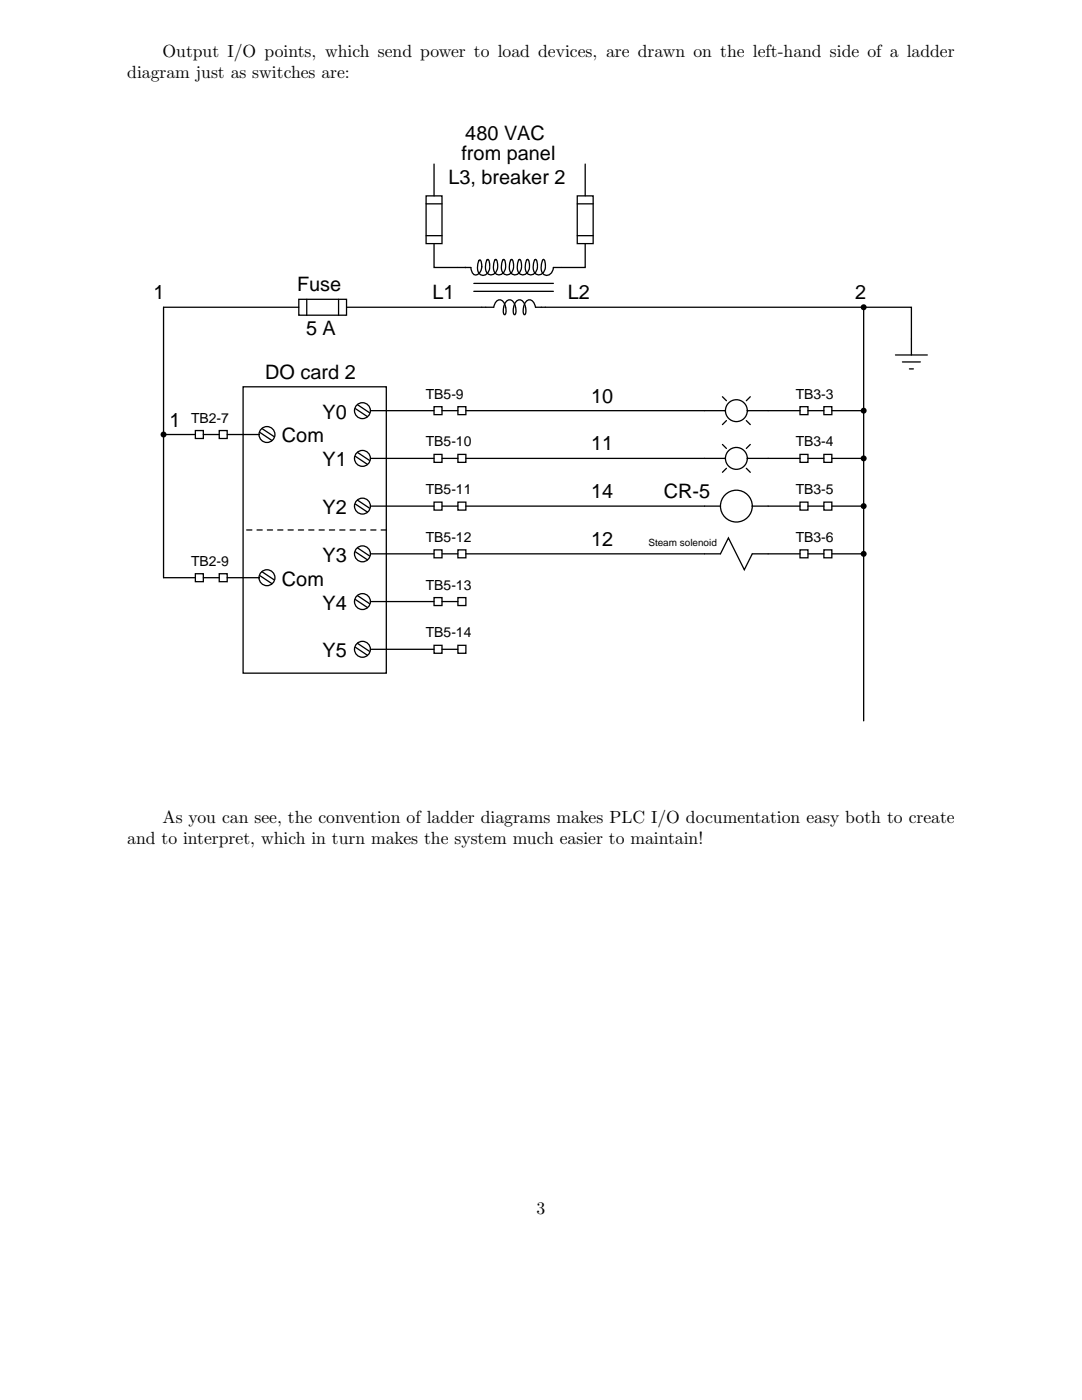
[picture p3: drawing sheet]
<svg xmlns="http://www.w3.org/2000/svg" width="216mm" height="279mm" viewBox="0 0 216 279" stroke-linecap="round" stroke-linejoin="round" font-family="sans-serif">
<g fill="none" stroke="#000" stroke-width=".26">
<path d="M85 39.1h3.2v9.5h-3.2zM86.6 32.7v6.4M115.2 39.1h3.2v9.5h-3.2zM116.8 32.7v6.4M59.6 59.7h9.5v3.2h-9.5zM61.2 59.7v3.2M67.6 59.7v3.2M85 47h3.2M85 40.7h3.2M86.6 48.6v4.8h7.4l.1 .8 .3 .5a.9 .9 0 0 0 1.4-.5l.3-1M94.5 56.6h15.9M94.5 58.1h15.9"/>
<path d="M95.5 52a2.19 2.19 0 0 0 .6 2.9 1.39 1.39 0 0 0 1.6-1.5M95.5 52.1l.3-.2 .2 .2 .1 1.2M97.1 51.9a2.19 2.19 0 0 0 .6 2.9 1.39 1.39 0 0 0 1.6-1.5M97.1 52l.3-.2 .2 .2 .1 1.2M98.7 51.9a2.19 2.19 0 0 0 .6 2.9 1.39 1.39 0 0 0 1.6-1.5M98.7 52l.3-.2 .2 .2 .1 1.2M100.3 51.9a2.19 2.19 0 0 0 .6 2.9 1.39 1.39 0 0 0 1.6-1.5M100.3 52l.3-.2 .1 .2 .2 1.2M101.9 51.9a2.19 2.19 0 0 0 .6 2.9 1.39 1.39 0 0 0 1.6-1.5M101.9 52l.3-.2 .1 .2 .2 1.2M103.5 51.9a2.19 2.19 0 0 0 .5 2.9 1.39 1.39 0 0 0 1.7-1.5M103.5 52l.3-.2 .1 .2 .2 1.2"/>
<path d="M105.1 51.9a2.19 2.19 0 0 0 .5 2.9 1.39 1.39 0 0 0 1.6-1.5M105.1 52l.3-.2 .1 .2 .2 1.2M106.7 51.9a2.19 2.19 0 0 0 .5 2.9 1.39 1.39 0 0 0 1.6-1.5M106.7 52l.2-.2 .2 .2 .1 1.2M115.2 47h3.2M115.2 40.7h3.2M116.8 48.6v4.8h-6.4a1.31 1.31 0 0 1-.5 1.3 1.31 1.31 0 0 1-1.5 0 2.49 2.49 0 0 1 0-2.9l.3 .2 .1 1.2M48.5 77.2h28.6v57.1h-28.6zM59.6 61.3h-27v54h6.4M69.1 61.3h29.4a1.33 1.33 0 0 1 1.6-1.4 2.56 2.56 0 0 1 .7 2.9h-.2a2.56 2.56 0 0 1 .7-2.9 1.01 1.01 0 0 1 1.4 .8 2.35 2.35 0 0 1 .1 2.1h-.2a2.56 2.56 0 0 1 .7-2.9 1.01 1.01 0 0 1 1.4 .8 2.35 2.35 0 0 1 .1 2.1h-.2a2.56 2.56 0 0 1 .7-2.9 1.01 1.01 0 0 1 1.3 .8l.2 .6h65.5M144.2 79.2l.7 .8M149.7 79.2l-.8 .8"/>
<path d="M172.3 61.3h9.6v9.5M172.3 61.3v82.6M178.7 70.8h6.3M180.1 72.2h3.5M181.5 73.6h.8M32.6 86.7h6.4M39 85.9h1.6v1.6h-1.6zM40.6 86.7h3.1M43.7 85.9h1.6v1.6h-1.6zM45.3 86.7h6.4M51.9 86.3l2.4 1.6M52.3 85.5l2.4 1.6"/>
<path d="M70.9 81.6l2.4 1.5M70.9 91.1l2.4 1.6M71.3 80.8l2.4 1.6M71.3 90.3l2.4 1.6M71.3 99.8l2.4 1.6M73.9 82h12.7M73.9 91.5h12.7M86.6 81.2h1.6v1.6h-1.6zM86.6 90.7h1.6v1.6h-1.6zM88.2 82h3.2M88.2 91.5h3.2M91.4 81.2h1.6v1.6h-1.6z"/>
<path d="M91.4 90.7h1.6v1.6h-1.6zM93 82h51.8M93 91.5h51.8M144.2 88.7l.7 .8M144.9 83.9l-.7 .8M144.9 93.5l-.7 .8M148.9 83.9l.8 .8M148.9 93.5l.8 .8M149.1 82h10.5M149.1 91.5h10.5M149.7 88.7l-.8 .8M159.6 81.2h1.6v1.6h-1.6z"/>
<path d="M159.6 90.7h1.6v1.6h-1.6zM161.2 82h3.2M161.2 91.5h3.2M164.4 81.2h1.6v1.6h-1.6zM164.4 90.7h1.6v1.6h-1.6zM166 82h6.3M166 91.5h6.3M39 114.5h1.6v1.6h-1.6zM40.6 115.3h3.1M43.7 114.5h1.6v1.6h-1.6zM45.3 115.3h6.4M51.9 114.9l2.4 1.6"/>
<path d="M52.3 114.1l2.4 1.6M70.9 100.6l2.4 1.6M70.9 110.1l2.4 1.6M70.9 119.7l2.4 1.5M71.3 109.3l2.4 1.6M71.3 118.9l2.4 1.6M73.9 101h12.7M73.9 110.5h12.7M86.6 100.2h1.6v1.6h-1.6zM86.6 109.7h1.6v1.6h-1.6zM86.6 119.3h1.6v1.6h-1.6zM88.2 101h3.2"/>
<path d="M88.2 110.5h3.2M91.4 100.2h1.6v1.6h-1.6zM91.4 109.7h1.6v1.6h-1.6zM91.4 119.3h1.6v1.6h-1.6zM93 110.5h50.8l1.5-3.1 3.2 6.3 1.6-3.2h9.5M93 101h50.8M150.1 101h9.5M159.6 100.2h1.6v1.6h-1.6zM159.6 109.7h1.6v1.6h-1.6zM161.2 101h3.2M161.2 110.5h3.2M164.4 100.2h1.6v1.6h-1.6z"/>
<path d="M164.4 109.7h1.6v1.6h-1.6zM166 101h6.3M166 110.5h6.3M70.9 129.2l2.4 1.6M71.3 128.4l2.4 1.6M73.9 120.1h12.7M73.9 129.6h12.7M86.6 128.8h1.6v1.6h-1.6zM88.2 120.1h3.2M88.2 129.6h3.2M91.4 128.8h1.6v1.6h-1.6z"/>
<circle cx="53.3" cy="86.7" r="1.59"/>
<circle cx="72.3" cy="91.5" r="1.59"/>
<circle cx="72.3" cy="82" r="1.59"/>
<circle cx="146.9" cy="91.5" r="2.18"/>
<circle cx="146.9" cy="82" r="2.18"/>
<circle cx="53.3" cy="115.3" r="1.59"/>
<circle cx="72.3" cy="110.5" r="1.59"/>
<circle cx="72.3" cy="101" r="1.59"/>
<circle cx="146.9" cy="101" r="3.2"/>
<circle cx="72.3" cy="120.1" r="1.59"/>
<circle cx="72.3" cy="129.6" r="1.59"/>
</g>
<g fill="#000">
<circle cx="172.3" cy="61.3" r=".6"/>
<circle cx="32.6" cy="86.7" r=".6"/>
<circle cx="172.3" cy="82" r=".6"/>
<circle cx="172.3" cy="91.5" r=".6"/>
<circle cx="172.3" cy="110.5" r=".6"/>
<circle cx="172.3" cy="101" r=".6"/>
</g>
<path d="M77.1 105.8h-28.6" fill="none" stroke="#000" stroke-width=".26" stroke-dasharray="1 1"/>
<g font-size="4">
<text x="92.9" y="28">480 VAC</text>
<text x="92.1" y="32">from panel</text>
<text x="89.5" y="36.7">L3, breaker 2</text>
<text x="30.6" y="59.7">1</text>
<text x="59.3" y="58.1">Fuse</text>
<text x="86.3" y="59.7">L1</text>
<text x="113.3" y="59.7">L2</text>
<text x="170.6" y="59.7">2</text>
<text x="61.1" y="66.9">5 A</text>
<text x="52.9" y="75.6">DO card 2</text>
<text x="64.3" y="83.5">Y0</text>
<text x="118" y="80.4">10</text>
<text x="33.8" y="85.1">1</text>
<text x="56.3" y="88.3">Com</text>
<text x="118" y="89.9">11</text>
<text x="64.3" y="93.1">Y1</text>
<text x="118" y="99.4">14</text>
<text x="132.5" y="99.4">CR-5</text>
<text x="64.3" y="102.6">Y2</text>
<text x="64.3" y="112.1">Y3</text>
<text x="118" y="108.9">12</text>
<text x="56.3" y="116.9">Com</text>
<text x="64.3" y="121.6">Y4</text>
<text x="64.3" y="131.2">Y5</text>
</g>
<g font-size="3.5">
<text x="32.4" y="11.3">Output I/O points, which send power to load devices, are drawn on the left-hand side of a ladder</text>
<text x="25.4" y="15.5">diagram just as switches are:</text>
<text x="32.4" y="164.3">As you can see, the convention of ladder diagrams makes PLC I/O documentation easy both to create</text>
<text x="25.4" y="168.5">and to interpret, which in turn makes the system much easier to maintain!</text>
<text x="107.1" y="242.3">3</text>
</g>
<g font-size="2.8">
<text x="85" y="79.6">TB5-9</text>
<text x="158.8" y="79.6">TB3-3</text>
<text x="38.1" y="84.3">TB2-7</text>
<text x="85" y="89.1">TB5-10</text>
<text x="158.8" y="89.1">TB3-4</text>
<text x="85" y="98.6">TB5-11</text>
<text x="158.8" y="98.6">TB3-5</text>
<text x="38.1" y="112.9">TB2-9</text>
<text x="85" y="108.2">TB5-12</text>
<text x="158.8" y="108.2">TB3-6</text>
<text x="85" y="117.7">TB5-13</text>
<text x="85" y="127.2">TB5-14</text>
</g>
<text font-size="2" x="129.4" y="108.9">Steam solenoid</text>
</svg>
